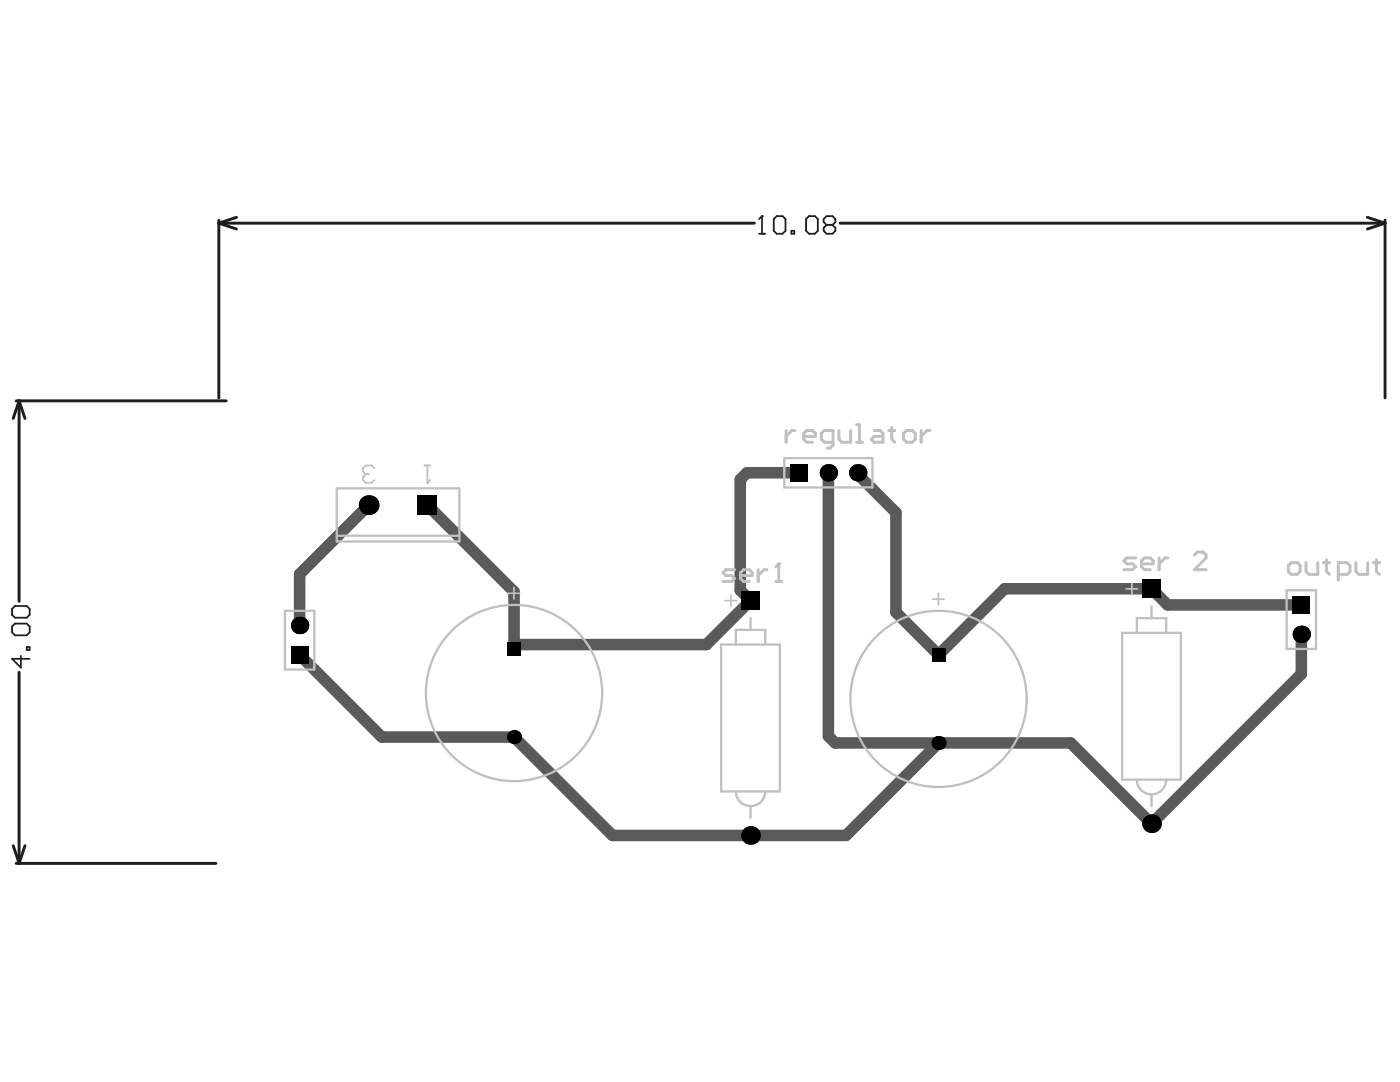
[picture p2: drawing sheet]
<svg xmlns="http://www.w3.org/2000/svg" width="279mm" height="216mm" viewBox="0 0 279 216" stroke-linecap="round" stroke-linejoin="round" font-family="sans-serif">
<path d="M159.5 94.3h-10.4l-1.4 1.4v22.1l2.1 2-8.8 8.8h-37.5M165.3 94.3v52.6l1.4 1.3h47l16.1 16.2 29.9-29.9v-7.9M171.2 94.3v.4l7.6 7.6v19.9l8.5 8.5 13.2-13.2h29.3l3.2 3.2h26.7M73.6 100.8l-13.8 13.8v10.2M85.3 100.8l17.3 17.3v10.5M59.8 130.7l16.4 16.4h26.4l19.6 19.6h46.6l18.5-18.5" fill="none" stroke="#5a5a5a" stroke-width="2.3"/>
<g fill="#000">
<circle cx="165.3" cy="94.3" r="1.73"/>
<circle cx="171.2" cy="94.3" r="1.73"/>
<circle cx="73.6" cy="100.8" r="1.96"/>
<circle cx="259.7" cy="126.6" r="1.73"/>
<circle cx="102.6" cy="147.1" r="1.38"/>
<circle cx="187.3" cy="148.2" r="1.38"/>
<circle cx="149.8" cy="166.7" r="1.84"/>
<circle cx="229.8" cy="164.4" r="1.84"/>
</g>
<g fill="#000">
<path d="M157.7 92.6h3.5v3.5h-3.5z" fill-rule="evenodd"/>
<path d="M83.3 98.8h4v3.9h-4z" fill-rule="evenodd"/>
<path d="M228 115.6h3.7v3.7h-3.7z" fill-rule="evenodd"/>
<path d="M258 119h3.4v3.4h-3.4z" fill-rule="evenodd"/>
<path d="M58.1 128.9h3.4v3.5h-3.4z" fill-rule="evenodd"/>
<path d="M147.9 118h3.7v3.7h-3.7z" fill-rule="evenodd"/>
<path d="M185.9 129.3h2.8v2.8h-2.8z" fill-rule="evenodd"/>
</g>
<g fill="none" stroke="#1e1e1e" stroke-width=".59">
<path d="M43.7 44.5l3.5 1.2M43.7 44.5h106.8M43.7 43.9v35.5M47.2 43.4l-3.5 1.1M167.7 44.5h108.7M272.9 43.4l3.5 1.1M276.4 44.5l-3.5 1.2M276.4 43.9v35.5M3.2 80h41.9M3.8 80l1.2 3.5M3.8 80l-1.2 3.5M3.8 80v40"/>
<path d="M3.8 134.2v38.1M2.6 168.8l1.2 3.5M3.2 172.3h39.9M5 168.8l-1.2 3.5"/>
</g>
<path d="M151.5 46.6h1.2M152.1 43.1v3.5" fill="none" stroke="#1e1e1e" stroke-width=".35"/>
<circle cx="152.1" cy="43.1" r=".18" fill="#1e1e1e"/>
<path d="M152.1 43.1l-.6 .6M155 43.1h1.2l.6 .6v2.4l-.6 .5h-1.2l-.6-.5v-2.4zM157.9 46.1h.6v.5h-.6zM160.9 43.7l.6-.6h1.1l.6 .6v2.4l-.6 .5h-1.1l-.6-.5zM165 44.9l-.6-.6v-.6l.6-.6h1.1l.6 .6v.6l-.6 .6M165 44.9l-.6 .6v.6l.6 .5h1.1l.6-.5v-.6l-.6-.6M165 44.9h1.1M2.4 121.5l.6-.6h2.3l.6 .6v1.2l-.6 .6h-2.3l-.6-.6zM2.4 125l.6-.6h2.3l.6 .6v1.2l-.6 .6h-2.3l-.6-.6zM4.2 130.9v2.3l-1.8-1.7h3.5M5.3 129.1h.6v.6h-.6z" fill="none" stroke="#1e1e1e" stroke-width=".35"/>
<g fill="#000">
<circle cx="165.3" cy="94.3" r="1.73"/>
<circle cx="171.2" cy="94.3" r="1.73"/>
<circle cx="73.6" cy="100.8" r="1.96"/>
<circle cx="259.7" cy="126.6" r="1.73"/>
<circle cx="102.6" cy="147.1" r="1.38"/>
<circle cx="187.3" cy="148.2" r="1.38"/>
<circle cx="149.8" cy="166.7" r="1.84"/>
<circle cx="229.8" cy="164.4" r="1.84"/>
</g>
<g fill="#000">
<path d="M157.7 92.6h3.5v3.5h-3.5z" fill-rule="evenodd"/>
<path d="M83.3 98.8h4v3.9h-4z" fill-rule="evenodd"/>
<path d="M228 115.6h3.7v3.7h-3.7z" fill-rule="evenodd"/>
<path d="M258 119h3.4v3.4h-3.4z" fill-rule="evenodd"/>
<path d="M58.1 128.9h3.4v3.5h-3.4z" fill-rule="evenodd"/>
<path d="M147.9 118h3.7v3.7h-3.7z" fill-rule="evenodd"/>
<path d="M185.9 129.3h2.8v2.8h-2.8z" fill-rule="evenodd"/>
</g>
<g fill="none" stroke="#c0c0c0" stroke-width=".46">
<path d="M67.2 97.4h24.5v10.7h-24.5zM156.5 91.4h17.6v5.9h-17.6zM67.2 106.9h24.5M256.8 117.8h5.8v11.7h-5.8zM56.9 121.9h5.8v11.7h-5.8zM143.9 128.6h11.7v29.3h-11.7zM146.9 128.6v-2.9h5.8v2.9M149.8 123.3v2.4M223.9 126.3h11.8v29.3h-11.8zM226.9 126.3v-3h5.8v3M229.8 121v2.3M229.8 158.5v2.3"/>
<path d="M149.8 160.8v2.4"/>
</g>
<path d="M84.7 92.9h1.2M85.3 92.9v3.4" fill="none" stroke="#c0c0c0" stroke-width=".35"/>
<circle cx="85.3" cy="96.3" r=".17" fill="#c0c0c0"/>
<path d="M72.4 95.2v.6l.6 .5h1.2l.5-.5M85.9 95.8l-.6 .5M101.4 118.4h2.3M102.6 117.2v2.3M144.7 119.8h2.3M145.9 118.7v2.3M186.1 119.5h2.3M187.3 118.4v2.3M224.7 117.5h2.3M225.9 116.4v2.3" fill="none" stroke="#c0c0c0" stroke-width=".35"/>
<circle cx="72.4" cy="95.2" r=".17" fill="#c0c0c0"/>
<path d="M73 94.6l-.6 .6M73 94.6h.6M74.7 93.5l-.5-.6h-1.2l-.6 .6v.5l.6 .6" fill="none" stroke="#c0c0c0" stroke-width=".35"/>
<g fill="none" stroke="#c0c0c0" stroke-width=".46">
<path d="M146.9 157.9a2.93 2.93 0 0 0 2.9 2.9 2.93 2.93 0 0 0 2.9-2.9M226.9 155.6a2.93 2.93 0 0 0 2.9 2.9 2.93 2.93 0 0 0 2.9-2.9"/>
<circle cx="102.6" cy="138.3" r="17.6"/>
<circle cx="187.3" cy="139.5" r="17.6"/>
</g>
<text font-size="6" fill="#c0c0c0" x="156.3" y="88.5">COregulator</text>
<text font-size="4.9" fill="#c0c0c0" x="256.8" y="114.9">COoutput</text>
<g font-size="4.6" fill="#c0c0c0">
<text x="224" y="112.9">COser 2</text>
<text x="143.9" y="115.4">COser1</text>
</g>
<text font-size="3.9" x="57.9" y="125.8">PA 0</text>
<text font-size="3.2" x="100.9" y="130.3">PA 01</text>
</svg>
